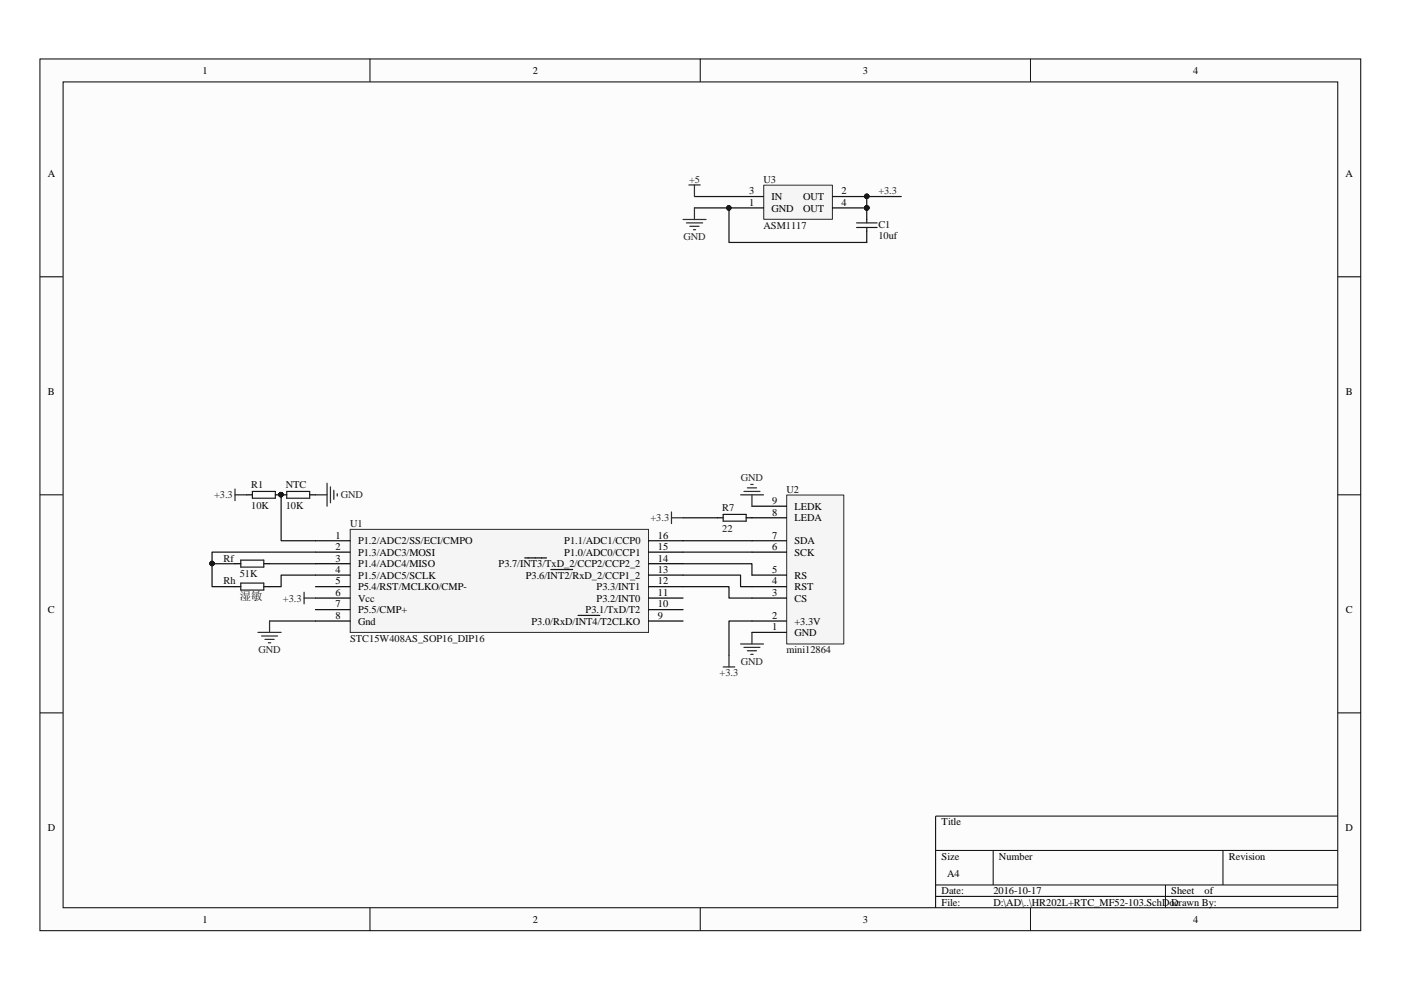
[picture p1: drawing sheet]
<svg xmlns="http://www.w3.org/2000/svg" width="297mm" height="210mm" viewBox="0 0 297 210" stroke-linecap="round" stroke-linejoin="round" font-family="sans-serif">
<path d="M8.5 12.5h280v184.8h-280z" fill="#fcfcfc"/>
<path d="M8.5 12.5h280v184.8h-280z" fill="none" stroke="#000" stroke-width=".21"/>
<path d="M13.4 17.4h270.2v175.1h-270.2z" fill="#fcfcfc"/>
<g fill="none" stroke="#000" stroke-width=".21">
<path d="M13.4 17.4h270.2v175.1h-270.2zM78.4 12.5v4.8M148.5 12.5v4.8M218.5 12.5v4.8M8.5 58.7h4.8M283.6 58.7h4.9M8.5 104.9h4.8M283.6 104.9h4.9M8.5 151.1h4.8M283.6 151.1h4.9M283.6 173h-85.2v19.5M78.4 192.5v4.9"/>
<path d="M148.5 192.5v4.9M198.4 180.3h85.2M198.4 187.6h85.2M198.4 190h85.2M210.6 180.3v7.3M218.5 192.5v4.9M247.1 187.6v4.9M259.3 180.3v7.3"/>
</g>
<path d="M74.3 112.3h63.2v21.8h-63.2z" fill="#f5f5f5"/>
<path d="M74.3 112.2h63.2v21.9h-63.2z" fill="none" stroke="#262626" stroke-width=".21"/>
<g fill="none" stroke="#000" stroke-width=".25">
<path d="M66.9 114.7h7.3M66.9 117.1h7.3M66.9 119.5h7.3M111.3 118.3h4.6M137.5 114.7h7.3M137.5 117.1h7.3M137.5 119.5h7.3M66.9 121.9h7.3M66.9 124.4h7.3M66.9 126.8h7.3M66.9 129.3h7.3M66.9 131.7h7.3"/>
<path d="M116.8 120.7h4.6M122.6 130.5h4.6M137.5 121.9h7.3M137.5 124.4h7.3M137.5 126.8h7.3M137.5 129.3h7.3M137.5 131.7h7.3"/>
</g>
<path d="M166.8 105h12.1v31.5h-12.1z" fill="#f5f5f5"/>
<path d="M166.8 105h12.1v31.5h-12.1z" fill="none" stroke="#262626" stroke-width=".21"/>
<g fill="none" stroke="#000" stroke-width=".25">
<path d="M52.3 104.9h1.2M58.4 104.9h1.2M159.4 117.1h7.4M159.4 114.7h7.4M159.4 109.8h7.4M159.4 107.3h7.4M49.8 124.4h1.3M55.9 124.4h1.2M159.4 134.1h7.4M159.4 131.7h7.4M159.4 126.8h7.4M159.4 124.4h7.4"/>
<path d="M159.4 121.9h7.4"/>
</g>
<circle cx="59.6" cy="104.9" r=".46" fill="#0e0e0e" stroke="#0e0e0e" stroke-width=".21"/>
<path d="M53.5 104.2h4.9v1.4h-4.9zM51.1 123.6h4.8v1.5h-4.8z" fill="none" stroke="#1c1c1c" stroke-width=".25"/>
<path d="M162 39.3h14.5v7.2h-14.5z" fill="#f5f5f5"/>
<path d="M161.9 39.3h14.6v7.2h-14.6z" fill="none" stroke="#262626" stroke-width=".21"/>
<path d="M154.6 44.1h7.3M154.6 41.7h7.3M176.5 44.1h7.3v2.4M176.5 41.7h7.3M183.8 49v2.4M49.8 119.5h1.3M55.9 119.5h1.2M59.6 104.9h1.2M65.7 104.9h1.2M152.1 109.8h1.2M158.2 109.8h1.2" fill="none" stroke="#000" stroke-width=".25"/>
<g fill="#0e0e0e" stroke="#0e0e0e" stroke-width=".21">
<circle cx="154.5" cy="44.1" r=".46"/>
<circle cx="183.8" cy="41.6" r=".46"/>
<circle cx="183.8" cy="44.1" r=".46"/>
<circle cx="59.6" cy="104.9" r=".46"/>
<circle cx="45" cy="119.5" r=".46"/>
</g>
<g fill="none" stroke="#0e0e0e" stroke-width=".25">
<path d="M147.2 44.1h7.4v7.3h29.2M147.2 41.7h7.4M191.1 41.7h-7.3v2.4M45 119.5v4.9h4.8M45 119.5h4.8M57.1 119.5h9.8M59.6 104.9v9.8h7.3M66.9 117.1h-21.9v2.4M144.8 119.5h14.6v2.4M144.8 114.7h14.6M144.8 117.1h14.6M144.8 109.8h7.3"/>
<path d="M57.1 131.7h9.8M66.9 121.9h-7.3v2.5h-2.5M144.8 121.9h12.2v2.5h2.4M144.8 124.4h9.8v2.4h4.8M159.4 131.7h-4.8v7.3"/>
</g>
<path d="M181.6 48.2h4.4M181.6 47.3h4.4M183.8 46.5v.8M183.8 48.2v.8M51.1 118.8h4.8v1.4h-4.8zM60.8 104.2h4.9v1.4h-4.9zM153.3 109.1h4.9v1.4h-4.9z" fill="none" stroke="#1c1c1c" stroke-width=".25"/>
<g fill="none" stroke="#262626" stroke-width=".25">
<path d="M146 39.2h2.5M147.2 39.2v2.5M144.8 46.5h4.9M145.5 47.3h3.5M146.3 48h1.9M147 48.7h.5M147.2 44.1v2.4M49.8 104.9h2.5M49.8 103.7v2.4M66.9 104.9h2.4M69.3 102.5v4.8M70.1 103.2v3.4"/>
<path d="M70.8 103.9v2M71.5 104.7v.5M142.4 108.6v2.4M142.4 109.8h2.4M157 104.9h4.9M157.7 104.2h3.4M158.5 103.4h1.9M159.2 102.7h.5M159.4 104.9v2.4M54.7 134.1h4.9M55.5 134.8h3.3M56.2 135.6h1.9"/>
<path d="M56.9 136.3h.5M57.1 131.7v2.4M64.5 125.6v2.4M64.5 126.8h2.4M154.6 139v2.4M157 136.5h4.9M157.7 137.3h3.4M158.5 138h1.9M159.2 138.7h.5M159.4 134.1v2.4M153.3 141.4h2.5"/>
</g>
<text font-size="2.4" fill="#0e0e0e" x="50.8" y="127.3">湿敏</text>
<g font-size="2.2">
<text x="42.9" y="15.7">1</text>
<text x="112.9" y="15.7">2</text>
<text x="183" y="15.7">3</text>
<text x="252.9" y="15.7">4</text>
<text x="10.1" y="37.6">A</text>
<text x="158.8" y="41.2">3</text>
<text x="178.4" y="41.2">2</text>
<text x="285.3" y="37.6">A</text>
<text x="158.8" y="43.6">1</text>
<text x="163.6" y="44.8">GND</text>
<text x="163.6" y="42.4">IN</text>
<text x="170.3" y="42.4">OUT</text>
<text x="170.3" y="44.8">OUT</text>
<text x="178.4" y="43.6">4</text>
<text x="10.2" y="83.8">B</text>
<text x="285.3" y="83.8">B</text>
<text x="163.7" y="106.9">9</text>
<text x="163.7" y="109.3">8</text>
<text x="168.4" y="110.5">LEDA</text>
<text x="168.4" y="108.1">LEDK</text>
<text x="71.2" y="114.2">1</text>
<text x="71.2" y="116.6">2</text>
<text x="71.2" y="119.1">3</text>
<text x="75.9" y="115.4">P1.2/ADC2/SS/ECI/CMPO</text>
<text x="75.9" y="117.8">P1.3/ADC3/MOSI</text>
<text x="119.6" y="117.8">P1.0/ADC0/CCP1</text>
<text x="119.6" y="115.4">P1.1/ADC1/CCP0</text>
<text x="139.5" y="116.6">15</text>
<text x="139.5" y="114.2">16</text>
<text x="139.5" y="119.1">14</text>
<text x="163.7" y="116.6">6</text>
<text x="163.7" y="114.2">7</text>
<text x="168.4" y="117.8">SCK</text>
<text x="168.4" y="115.4">SDA</text>
<text x="71.2" y="121.5">4</text>
<text x="71.2" y="123.9">5</text>
<text x="75.9" y="120.3">P1.4/ADC4/MISO</text>
<text x="75.9" y="122.7">P1.5/ADC5/SCLK</text>
<text x="75.9" y="125.2">P5.4/RST/MCLKO/CMP-</text>
<text x="105.7" y="120.3">P3.7/INT3/TxD_2/CCP2/CCP2_2</text>
<text x="111.5" y="122.7">P3.6/INT2/RxD_2/CCP1_2</text>
<text x="126.5" y="125.2">P3.3/INT1</text>
<text x="139.5" y="123.9">12</text>
<text x="139.5" y="121.5">13</text>
<text x="163.7" y="123.9">4</text>
<text x="163.7" y="121.5">5</text>
<text x="168.4" y="125.2">RST</text>
<text x="168.4" y="122.7">RS</text>
<text x="10.2" y="130">C</text>
<text x="71.2" y="126.3">6</text>
<text x="71.2" y="128.8">7</text>
<text x="71.2" y="131.2">8</text>
<text x="75.9" y="127.6">Vcc</text>
<text x="75.9" y="130">P5.5/CMP+</text>
<text x="124.2" y="130">P3.1/TxD/T2</text>
<text x="126.5" y="127.6">P3.2/INT0</text>
<text x="139.5" y="131.2">9</text>
<text x="139.5" y="128.8">10</text>
<text x="139.5" y="126.3">11</text>
<text x="163.7" y="131.2">2</text>
<text x="163.7" y="126.3">3</text>
<text x="168.4" y="127.6">CS</text>
<text x="285.3" y="130">C</text>
<text x="75.9" y="132.4">Gnd</text>
<text x="112.7" y="132.4">P3.0/RxD/INT4/T2CLKO</text>
<text x="163.7" y="133.7">1</text>
<text x="168.4" y="134.8">GND</text>
<text x="168.4" y="132.4">+3.3V</text>
<text x="10.1" y="176.2">D</text>
<text x="199.6" y="175">Title</text>
<text x="285.3" y="176.2">D</text>
<text x="199.6" y="182.3">Size</text>
<text x="200.8" y="185.9">A4</text>
<text x="211.8" y="182.3">Number</text>
<text x="260.5" y="182.3">Revision</text>
<text x="199.6" y="189.6">Date:</text>
<text x="210.6" y="189.6">2016-10-17</text>
<text x="248.3" y="189.6">Sheet</text>
<text x="255.4" y="189.6">of</text>
<text x="42.9" y="195.7">1</text>
<text x="112.9" y="195.7">2</text>
<text x="183" y="195.7">3</text>
<text x="199.6" y="192">File:</text>
<text x="210.6" y="192">D:\AD\..\HR202L+RTC_MF52-103.SchDoc</text>
<text x="248.3" y="192">Drawn By:</text>
<text x="252.9" y="195.7">4</text>
</g>
<g font-size="2.2" fill="#262626">
<text x="146.1" y="38.8">+5</text>
<text x="186.2" y="41.2">+3.3</text>
<text x="144.9" y="50.9">GND</text>
<text x="45.4" y="105.7">+3.3</text>
<text x="72.3" y="105.7">GND</text>
<text x="157.1" y="102">GND</text>
<text x="137.9" y="110.5">+3.3</text>
<text x="60" y="127.6">+3.3</text>
<text x="54.8" y="138.5">GND</text>
<text x="152.6" y="143.4">+3.3</text>
<text x="157.1" y="140.9">GND</text>
</g>
<g font-size="2.2" fill="#0e0e0e">
<text x="161.9" y="38.8">U3</text>
<text x="161.9" y="48.5">ASM1117</text>
<text x="186.2" y="48.3">C1</text>
<text x="186.2" y="50.7">10uf</text>
<text x="53.3" y="103.5">R1</text>
<text x="53.3" y="107.9">10K</text>
<text x="60.6" y="103.5">NTC</text>
<text x="60.6" y="107.9">10K</text>
<text x="166.8" y="104.5">U2</text>
<text x="74.2" y="111.7">U1</text>
<text x="153.1" y="108.3">R7</text>
<text x="153.1" y="112.7">22</text>
<text x="47.4" y="119.1">Rf</text>
<text x="47.4" y="123.9">Rh</text>
<text x="50.8" y="122.4">51K</text>
<text x="74.2" y="136.1">STC15W408AS_SOP16_DIP16</text>
<text x="166.8" y="138.5">mini12864</text>
</g>
</svg>
